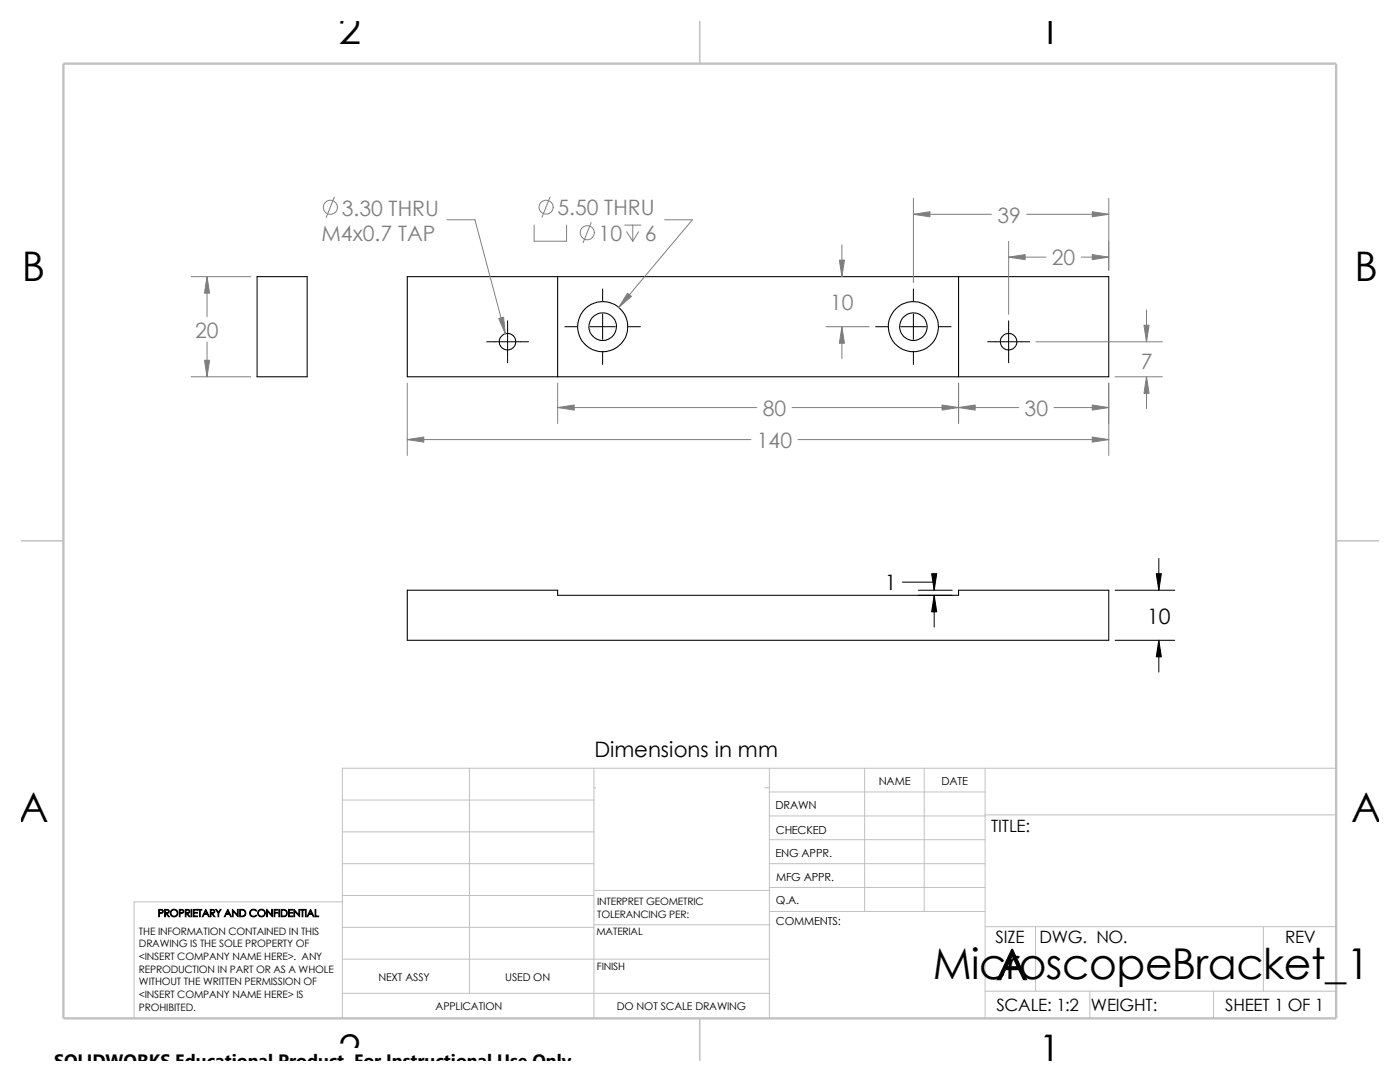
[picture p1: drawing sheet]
<svg xmlns="http://www.w3.org/2000/svg" width="279mm" height="216mm" viewBox="0 0 279 216" stroke-linecap="round" stroke-linejoin="round" font-family="sans-serif">
<g fill="none" stroke="#c0c0c0" stroke-width=".2">
<path d="M68.3 159.6h50.2M93.7 153.3v44.9M118.5 157.2h35M118.5 153.3v49.9M153.5 158h43.1M153.5 153.3v49.9M172.6 153.3v28.6M184.4 153.3v28.6M196.6 153.3v49.9M266.7 153.3h-198.4v49.9M68.3 180h-41.5v23.2M68.3 166h50.2"/>
<path d="M68.3 172.3h50.2M68.3 178.7h50.2M118.5 177.7h35.1M153.5 172.3h43.1M153.5 177.1h43.1M153.5 167.6h43.1M153.5 162.8h43.1M196.6 162.6h70.1M68.3 191.4h85.2M68.3 185h50.2M68.3 198.2h85.2M118.5 184.5h35.1"/>
<path d="M153.6 181.9h43M196.6 197.8h70.1M196.6 184.9h70.1M206.7 184.9v12.9M217.5 197.8v5.4M242.2 197.8v5.4M252.1 184.9v12.9"/>
</g>
<path d="M139.7 4.2v8.5M4.2 107.9h8.5M266.7 107.9h8.5M139.7 203.2v8.5" fill="none" stroke="#c0c0c0" stroke-width=".21"/>
<path d="M12.7 12.7h254v190.5h-254z" fill="none" stroke="#c0c0c0" stroke-width=".47"/>
<g fill="none" stroke="#000" stroke-width=".21">
<path d="M51.3 55.2h10v20h-10zM81.3 55.2h140v20h-140zM111.3 55.2v20M191.3 55.2v20M81.3 117.8h30v1h80v-1h30v10h-140z"/>
<circle cx="101.3" cy="68.2" r="1.65"/>
<circle cx="120.3" cy="65.2" r="5"/>
<circle cx="120.3" cy="65.2" r="2.76"/>
<circle cx="182.3" cy="65.2" r="5"/>
<circle cx="182.3" cy="65.2" r="2.75"/>
<circle cx="201.3" cy="68.2" r="1.65"/>
</g>
<g fill="none" stroke="#000" stroke-width=".2">
<path d="M120.3 57.7v2.4M182.3 57.7v2.4M97.1 68.2h8.4M101.3 64v8.4M112.7 65.2h2.5M117.7 65.2h5.1M120.3 62.7v5M120.3 70.3v2.4M125.3 65.2h2.5M174.8 65.2h2.4M179.7 65.2h5.1M182.3 62.7v5"/>
<path d="M182.3 70.3v2.4M187.4 65.2h2.4M197.1 68.2h8.4M201.3 64v8.4M180.1 116.2h6.3v1.6M183.3 117.8h6.7M183.3 118.8h6.7M186.4 118.8v6.3M222.5 117.8h11.9M231.3 111.4v6.4M222.5 127.8h11.9M231.3 127.8v6.3"/>
<path d="M133.1 167h.8M133.1 166.2h.8M133.5 165.8v.8M138.3 169.7h.9M138.3 168.9h.9M138.8 168.4v.9M144.7 175h.8M144.7 174.2h.8M144.9 172.3h.8M144.9 171.5h.8M145.1 173.7v.9M145.2 171.1v.8"/>
<path d="M149.1 169.7h.8M149.1 168.9h.8M149.5 168.4v.9"/>
</g>
<g fill="none" stroke="#808080" stroke-width=".2">
<path d="M66.7 39.3l-1.6 4.1M109.8 39.3l-1.6 4M182.3 39.6v16.8M221.3 39.6v14.3M38.1 55.2h11.9M41.3 55.2v8M89.2 43.9h5.6l6 22.7M106.6 44.9v3.2h6.5v-3.2M118 44.4l-1.6 4M124.7 44.9h3.2M125.1 46.2l1.2 1.9M126.3 44.9v3.2"/>
<path d="M127.5 46.2l-1.2 1.9M132.6 43.9h5.6l-14.7 17.4M168 48.9v6.3M182.3 42.8h15.6M201.3 51.3h7.4M201.3 48.1v14.6M204.9 42.8h16.4M215.8 51.3h5.5M38.1 75.2h11.9M41.3 68.2v7M81.3 76.5v14.4M111.3 76.5v8"/>
<path d="M164.8 65.2h8.7M168 65.2v6.3M191.3 76.5v8M206.8 68.2h25.2M221.3 76.5v14.4M222.5 75.2h9.5M228.8 61.8v6.4M228.8 75.2v6.3M81.3 87.7h68.6M111.3 81.3h39.7M158.1 81.3h45.2M159.3 87.7h62"/>
<path d="M210.4 81.3h10.9"/>
<circle cx="65.9" cy="41.4" r="1.41"/>
<circle cx="109" cy="41.3" r="1.4"/>
<circle cx="117.2" cy="46.4" r="1.41"/>
</g>
<g fill="#808080" stroke="#808080" stroke-width=".2">
<path d="M218 87.2l3.3 .5-3.3 .5z"/>
<path d="M81.3 87.7l3.3-.5v1z"/>
<path d="M167.5 51.9h1l-.5 3.3z"/>
<path d="M99.5 63.5l1-.2 .3 3.3z"/>
<path d="M188 80.8l3.3 .5-3.3 .5z"/>
<path d="M168 65.2l.5 3.3h-1z"/>
<path d="M218 42.2l3.3 .6-3.3 .5z"/>
<path d="M182.3 42.8l3.3-.6v1.1z"/>
<path d="M111.3 81.3l3.3-.5v1z"/>
<path d="M201.3 51.3l3.3-.5v1z"/>
<path d="M191.3 81.3l3.3-.5v1z"/>
<path d="M125.2 58.5l.8 .6-2.5 2.2z"/>
<path d="M218 50.8l3.3 .5-3.3 .5z"/>
<path d="M218 80.8l3.3 .5-3.3 .5z"/>
<path d="M228.3 64.9h1l-.5 3.3z"/>
<path d="M228.8 75.2l.5 3.3h-1z"/>
<path d="M41.3 55.2l.5 3.3h-1z"/>
<path d="M40.8 71.9h1l-.5 3.3z"/>
</g>
<path d="M185.9 114.5h1l-.5 3.3zM186.4 118.8l.5 3.3h-1zM230.8 114.5h1l-.5 3.3zM231.3 127.8l.5 3.3h-1z" fill="#000" stroke="#000" stroke-width=".2"/>
<g fill="#fff">
<path d="M10.8 209.2h104.1v2.5h-104.1z"/>
<path d="M119.8 154.6h31.9v22h-31.9z"/>
</g>
<path d="M119.8 154.6h31.9v22h-31.9z" fill="none" stroke="#fff" stroke-width="1.8"/>
<g font-size="8.5">
<text x="186.2" y="195.3">MicroscopeBracket_1</text>
<text x="198.8" y="195.5">A</text>
</g>
<g font-size="8.1">
<text x="67.6" y="8.8">2</text>
<text x="207.3" y="8.8">1</text>
<text x="4.4" y="56.1">B</text>
<text x="270.3" y="56.1">B</text>
<text x="3.7" y="164.1">A</text>
<text x="269.6" y="164.1">A</text>
<text x="67.6" y="212.3">2</text>
<text x="207.3" y="212.3">1</text>
</g>
<g font-size="4.2" fill="#808080">
<text x="68.2" y="43">3.30 THRU</text>
<text x="111.3" y="43">5.50 THRU</text>
<text x="199" y="44.4">39</text>
<text x="64.1" y="48.1">M4x0.7 TAP</text>
<text x="119.5" y="48">10</text>
<text x="128.7" y="48">6</text>
<text x="209.9" y="53">20</text>
<text x="165.7" y="61.9">10</text>
<text x="38.9" y="67.4">20</text>
<text x="227.7" y="73.5">7</text>
<text x="152.2" y="83">80</text>
<text x="204.5" y="83">30</text>
<text x="151" y="89.4">140</text>
</g>
<g font-size="4.2">
<text x="176.6" y="117.8">1</text>
<text x="228.9" y="124.5">10</text>
<text x="118.6" y="151.1">Dimensions in mm</text>
</g>
<text font-size="3.6" x="10.8" y="213">SOLIDWORKS Educational Product. For Instructional Use Only.</text>
<g font-size="3.4">
<text x="197.8" y="166">TITLE:</text>
<text x="198.7" y="188.1">SIZE</text>
<text x="207.5" y="188.1">DWG. NO.</text>
<text x="256.5" y="188.2">REV</text>
<text x="198.8" y="201.7">SCALE: 1:2</text>
<text x="217.7" y="201.8">WEIGHT:</text>
<text x="244.5" y="201.7">SHEET 1 OF 1</text>
</g>
<g font-size="2.2">
<text x="154.8" y="161.5">DRAWN</text>
<text x="175.4" y="156.7">NAME</text>
<text x="187.9" y="156.7">DATE</text>
<text x="154.8" y="166.3">CHECKED</text>
<text x="154.8" y="171">ENG APPR.</text>
<text x="154.9" y="175.7">MFG APPR.</text>
<text x="154.9" y="184.7">COMMENTS:</text>
<text x="154.9" y="180.5">Q.A.</text>
</g>
<g font-size="2.1">
<text x="75.5" y="195.7">NEXT ASSY</text>
<text x="100.8" y="195.7">USED ON</text>
<text x="86.9" y="201.5">APPLICATION</text>
<text x="123.1" y="201.6">DO NOT SCALE DRAWING</text>
</g>
<g font-size="2">
<text x="31.5" y="182.9">PROPRIETARY AND CONFIDENTIAL</text>
<text x="119.2" y="180.6">INTERPRET GEOMETRIC</text>
<text x="119.2" y="183.1">TOLERANCING PER:</text>
<text x="27.7" y="186.5">THE INFORMATION CONTAINED IN THIS</text>
<text x="27.7" y="189.1">DRAWING IS THE SOLE PROPERTY OF</text>
<text x="27.7" y="191.6">&lt;INSERT COMPANY NAME HERE&gt;. ANY</text>
<text x="119" y="186.6">MATERIAL</text>
<text x="27.7" y="194.1">REPRODUCTION IN PART OR AS A WHOLE</text>
<text x="27.7" y="196.6">WITHOUT THE WRITTEN PERMISSION OF</text>
<text x="119.1" y="193.5">FINISH</text>
<text x="27.7" y="199.1">&lt;INSERT COMPANY NAME HERE&gt; IS</text>
<text x="27.7" y="201.7">PROHIBITED.</text>
</g>
</svg>
